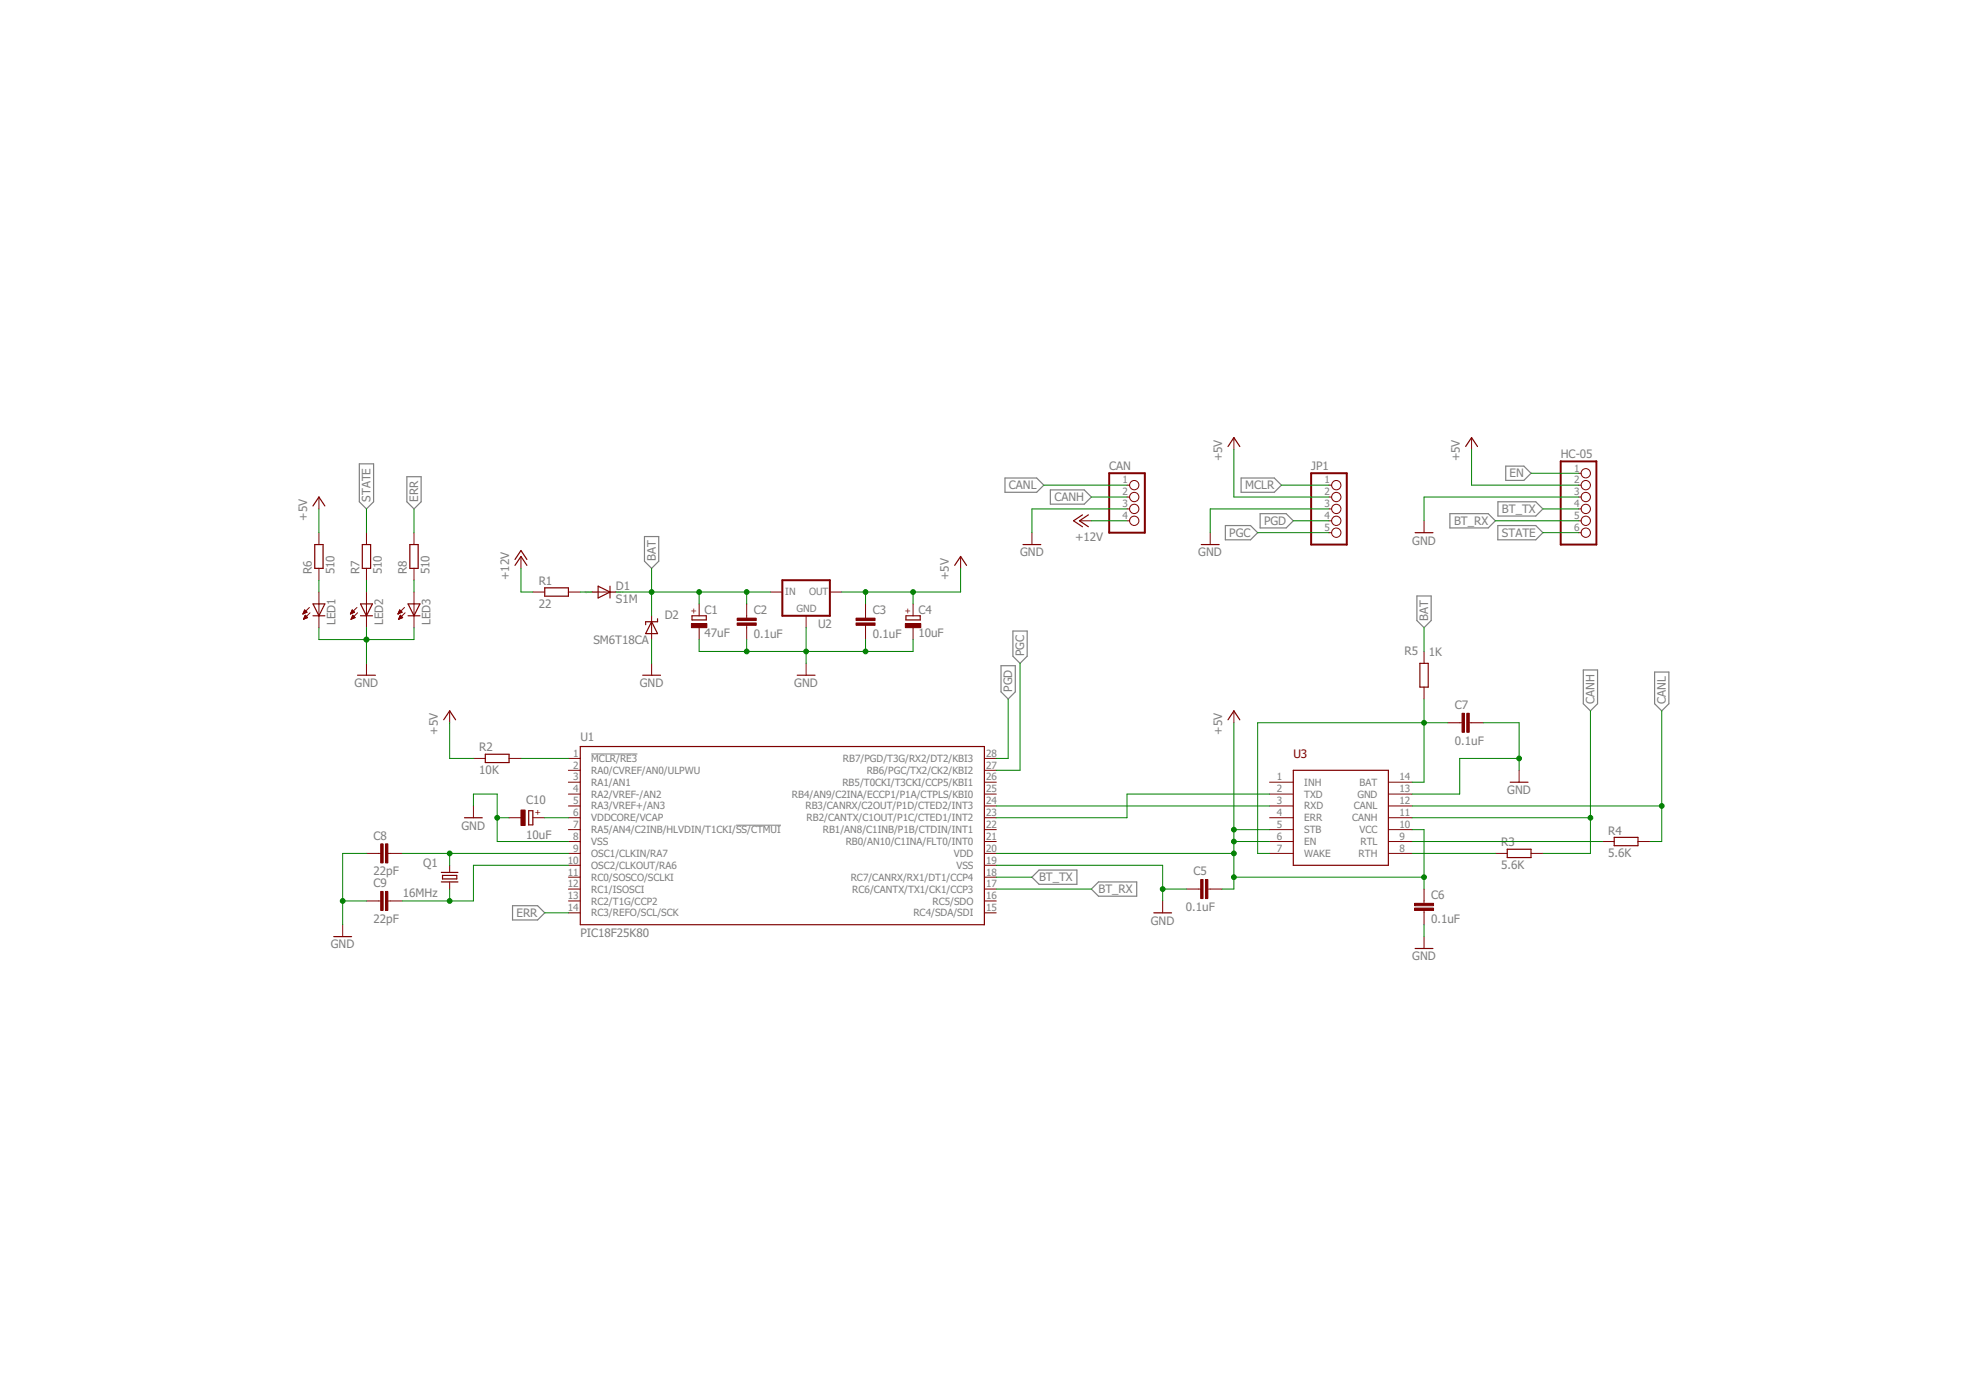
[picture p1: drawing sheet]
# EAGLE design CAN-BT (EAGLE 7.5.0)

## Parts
C1  47uF  CPOL-EU153CLV-0807  [153CLV-0807]
C2  0.1uF  C-EUC0805  [C0805]
C3  0.1uF  C-EUC0805  [C0805]
C4  10uF  CPOL-EU153CLV-0605  [153CLV-0605]
C5  0.1uF  C-EUC0805  [C0805]
C6  0.1uF  C-EUC0805  [C0805]
C7  0.1uF  C-EUC0805  [C0805]
C8  22pF  C-EUC0805  [C0805]
C9  22pF  C-EUC0805  [C0805]
C10  10uF  CPOL-EUSMCA  [SMC_A]
CAN  PINHD-1X4  [1X04]
D1  S1M  [SMA]
D2  SM6T18CA  SUPPRESSOR-SMBJ  [SMBJ]
HC-05  PINHD-1X6  [1X06]
JP1  PINHD-1X5  [1X05]
LED1  LEDSQR2X5  [LED2X5]
LED2  LEDSQR2X5  [LED2X5]
LED3  LEDSQR2X5  [LED2X5]
Q1  16MHz  CRYSTALHC49S  [HC49/S]
R1  22  R-EU_M1206  [M1206]
R2  10K  R-EU_R0805  [R0805]
R3  5.6K  R-EU_R0805  [R0805]
R4  5.6K  R-EU_R0805  [R0805]
R5  1K  R-EU_R0805  [R0805]
R6  510  R-EU_R0805  [R0805]
R7  510  R-EU_R0805  [R0805]
R8  510  R-EU_R0805  [R0805]
U1  PIC18F25K80  [SO28W]
U2  78M05  [DPACK]
U3  TJA1055T  [SO-14W]

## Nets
+5V: C3.1 C4.+ C5.1 C6.1 HC-05.2 JP1.2 R2.1 R6.2 U1.20(VDD) U2.3(OUT) U3.5(STB) U3.6(EN) U3.10(VCC)
+12V: CAN.4 R1.1
BAT: C1.+ C2.1 D1.C D2.C R5.2 U2.1(IN)
BT_RX: HC-05.5 U1.17(RC6/CANTX/TX1/CK1/CCP3)
BT_TX: HC-05.4 U1.18(RC7/CANRX/RX1/DT1/CCP4)
CANH: CAN.2 R3.2 U3.11(CANH)
CANL: CAN.1 R4.2 U3.12(CANL)
EN: HC-05.1
ERR: R8.2 U1.14(RC3/REFO/SCL/SCK)
GND: C1.- C2.2 C3.2 C4.- C5.2 C6.2 C7.2 C8.1 C9.1 C10.- CAN.3 D2.A HC-05.3 JP1.3 LED1.K(C) LED2.K(C) LED3.K(C) U1.8(VSS) U1.19(VSS) U2.4(GND) U3.13(GND)
MCLR: JP1.1
N$1: D1.A R1.2
N$2: U1.23(RB2/CANTX/C1OUT/P1C/CTED1/INT2) U3.2(TXD)
N$3: U1.24(RB3/CANRX/C2OUT/P1D/CTED2/INT3) U3.3(RXD)
N$4: R2.2 U1.1(!MCLR/RE3)
N$5: C8.2 Q1.1 U1.9(OSC1/CLKIN/RA7)
N$6: C7.1 R5.1 U3.7(WAKE) U3.14(BAT)
N$7: C9.2 Q1.2 U1.10(OSC2/CLKOUT/RA6)
N$8: C10.+ U1.6(VDDCORE/VCAP)
N$9: LED3.A R8.1
N$10: LED1.A R6.1
N$11: R3.1 U3.8(RTH)
N$12: R4.1 U3.9(RTL)
N$13: LED2.A R7.1
PGC: JP1.5 U1.27(RB6/PGC/TX2/CK2/KBI2)
PGD: JP1.4 U1.28(RB7/PGD/T3G/RX2/DT2/KBI3)
STATE: HC-05.6 R7.2
Unconnected: U1.2(RA0/CVREF/AN0/ULPWU) U1.3(RA1/AN1) U1.4(RA2/VREF-/AN2) U1.5(RA3/VREF+/AN3) U1.7(RA5/AN4/C2INB/HLVDIN/T1CKI/!SS/CTMUI) U1.11(RC0/SOSCO/SCLKI) U1.12(RC1/ISOSCI) U1.13(RC2/T1G/CCP2) U1.15(RC4/SDA/SDI) U1.16(RC5/SDO) U1.21(RB0/AN10/C1INA/FLT0/INT0) U1.22(RB1/AN8/C1INB/P1B/CTDIN/INT1) U1.25(RB4/AN9/C2INA/ECCP1/P1A/CTPLS/KBI0) U1.26(RB5/T0CKI/T3CKI/CCP5/KBI1) U3.1(INH) U3.4(ERR)
